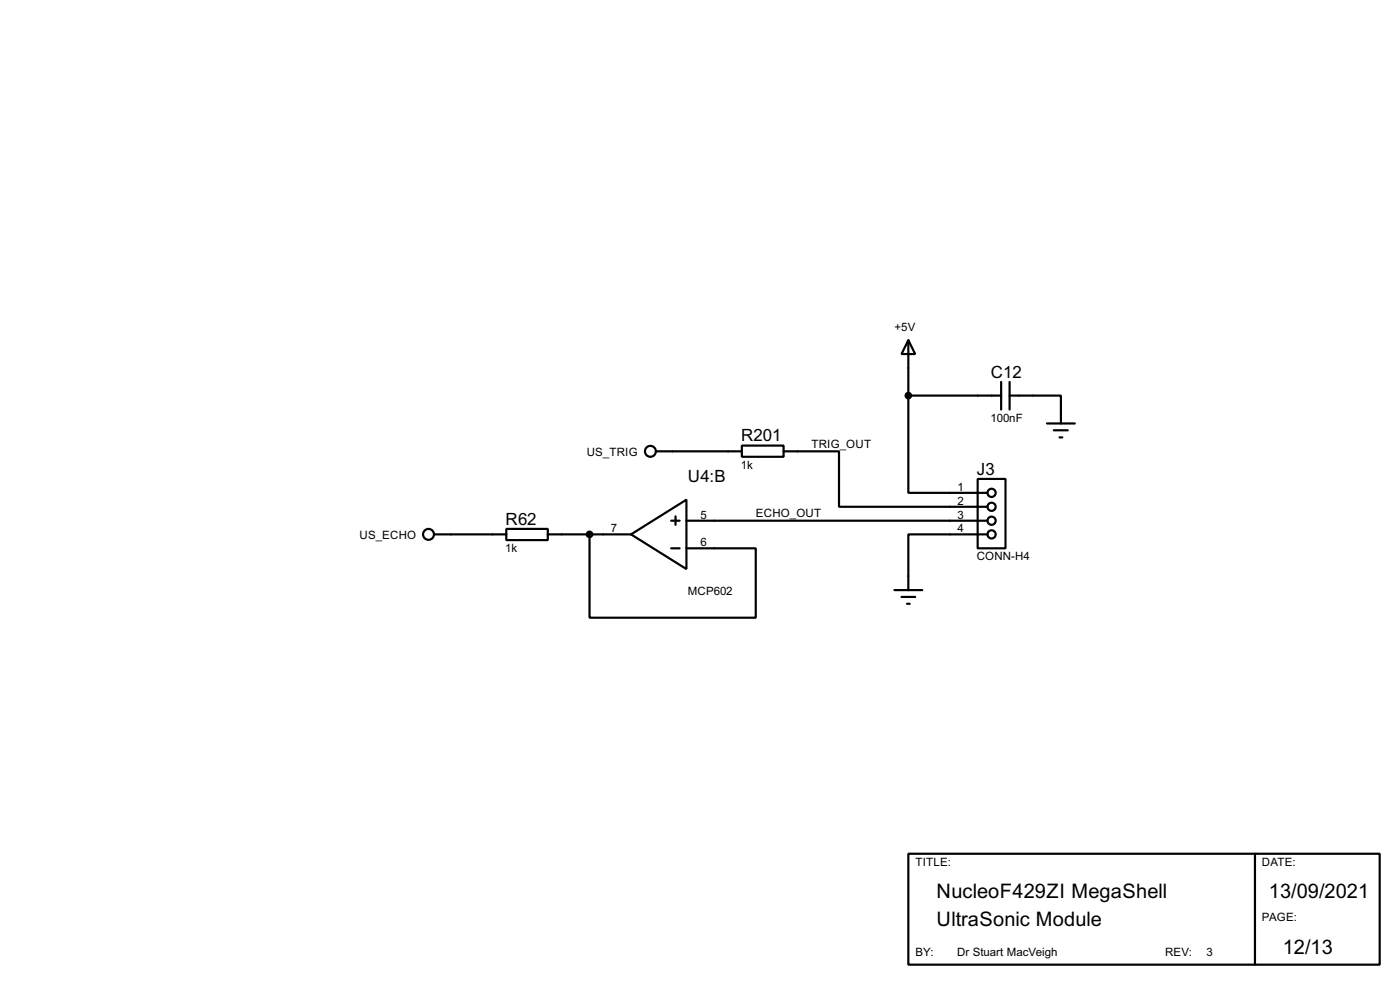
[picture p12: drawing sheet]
<svg xmlns="http://www.w3.org/2000/svg" width="256mm" height="180mm" viewBox="0 0 256 180" stroke-linecap="round" stroke-linejoin="round" font-family="sans-serif">
<g fill="none" stroke="#000" stroke-width=".4">
<path d="M166.4 62.3l1.3 2.5h-2.5zM166.4 72.4v17.8h14.5M166.4 62.3v10.1M166.4 72.4h17M183.4 69.9v5.1M185 72.4h9.4v5.1M185 69.9v5.1M191.8 77.5h5.1M193.1 78.8h2.5M79.6 97.8h13.2M92.8 96.8h7.6v2.1h-7.6zM100.4 97.8h15.2"/>
<path d="M108 97.8v15.3h30.5v-12.7h-12.7M115.6 97.8l10.2-6.3v12.7zM120.2 82.6h15.7M123 95.3h1.5M123.8 94.5v1.6M125.8 95.3h55.1M135.9 81.6h7.7v2h-7.7zM143.6 82.6h10.1v10.2h27.2M179.1 87.7h5.1v12.7h-5.1zM180.9 97.8h-14.5v10.2M194.1 80.1h.5M123 100.4h1.5"/>
<path d="M163.9 108h5.1M165.2 109.3h2.5M166.2 110.5h.5M166.4 156.3h86.4v20.3h-86.4zM229.9 156.3v20.3"/>
<circle cx="78.5" cy="97.8" r="1"/>
<circle cx="119.1" cy="82.6" r="1"/>
<circle cx="181.6" cy="90.2" r=".75"/>
<circle cx="181.6" cy="95.3" r=".75"/>
<circle cx="181.6" cy="92.8" r=".75"/>
<circle cx="181.6" cy="97.8" r=".75"/>
</g>
<g fill="#000" stroke="#000" stroke-width=".4">
<circle cx="166.4" cy="72.4" r=".5"/>
<circle cx="108" cy="97.8" r=".5"/>
</g>
<g font-size="4.1">
<text x="171.6" y="164.4">NucleoF429ZI MegaShell</text>
<text x="232.5" y="164.4">13/09/2021</text>
<text x="171.6" y="169.5">UltraSonic Module</text>
<text x="235" y="174.6">12/13</text>
</g>
<g font-size="3.5">
<text x="181.5" y="69.1">C12</text>
<text x="135.8" y="80.8">R201</text>
<text x="126" y="88.2">U4:B</text>
<text x="179" y="86.9">J3</text>
<text x="92.6" y="96">R62</text>
</g>
<g font-size="2.4">
<text x="163.9" y="60.5">+5V</text>
<text x="181.5" y="77.2">100nF</text>
<text x="107.5" y="83.4">US_TRIG</text>
<text x="148.6" y="82">TRIG_OUT</text>
<text x="135.7" y="85.8">1k</text>
<text x="175.4" y="89.8">1</text>
<text x="128.3" y="94.9">5</text>
<text x="138.5" y="94.7">ECHO_OUT</text>
<text x="175.4" y="92.4">2</text>
<text x="175.4" y="94.9">3</text>
<text x="65.9" y="98.6">US_ECHO</text>
<text x="92.6" y="101.1">1k</text>
<text x="111.9" y="97.4">7</text>
<text x="128.3" y="100">6</text>
<text x="175.4" y="97.4">4</text>
<text x="178.9" y="102.6">CONN-H4</text>
<text x="126" y="108.9">MCP602</text>
<text x="167.7" y="158.4">TITLE:</text>
<text x="231.2" y="158.4">DATE:</text>
<text x="231.2" y="168.6">PAGE:</text>
<text x="167.7" y="174.9">BY:</text>
<text x="175.3" y="174.9">Dr Stuart MacVeigh</text>
<text x="213.4" y="174.9">REV:</text>
<text x="221" y="174.9">3</text>
</g>
</svg>
